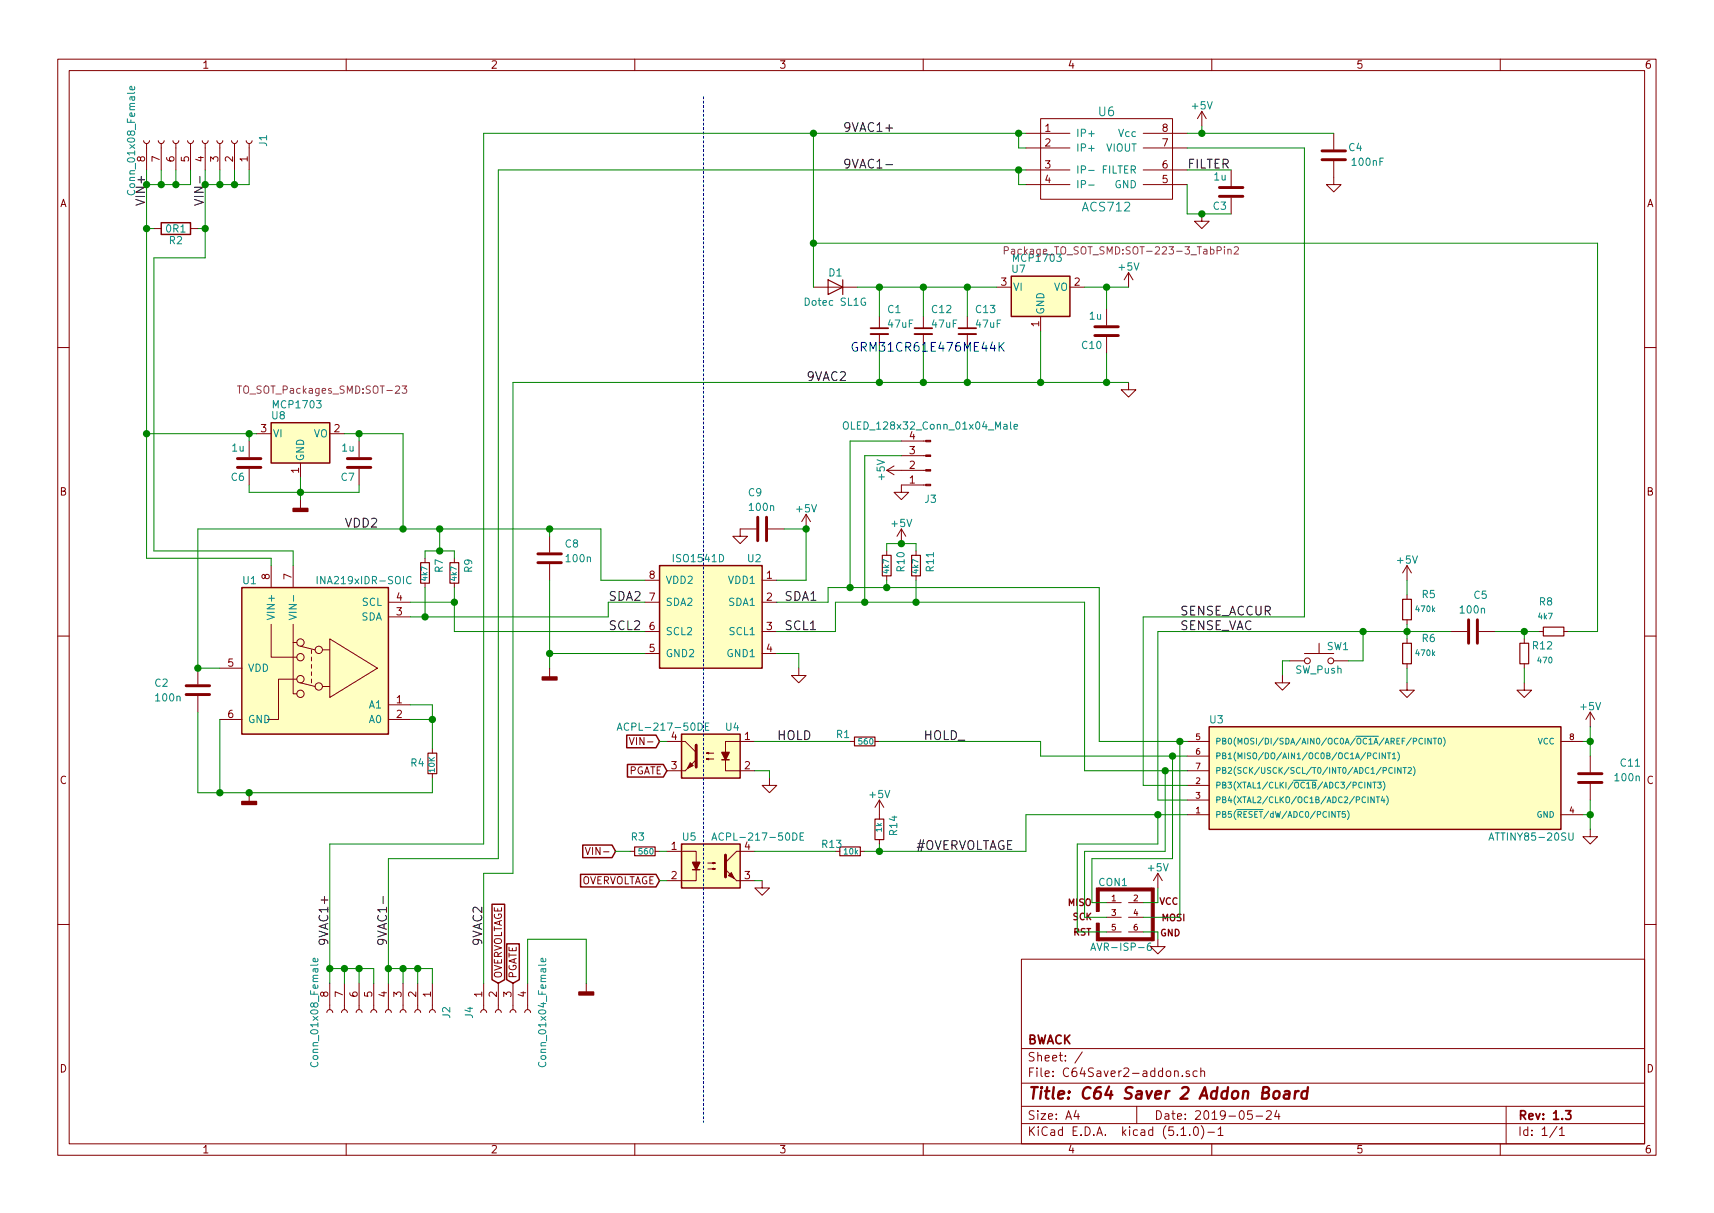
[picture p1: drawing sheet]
EESchema Schematic File Version 4
LIBS:C64Saver2-addon-cache
EELAYER 29 0
EELAYER END
$Descr A4 11693 8268
encoding utf-8
Sheet 1 1
Title "C64 Saver 2 Addon Board"
Date "2019-05-24"
Rev "1.3"
Comp "BWACK"
Comment1 ""
Comment2 ""
Comment3 ""
Comment4 ""
$EndDescr
Text GLabel 3400 6700 1    49   Input ~ 0
OVERVOLTAGE
Text GLabel 3500 6700 1    49   Input ~ 0
PGATE
$Comp
L Device:D D1
U 1 1
P 5700 1950
F 0 "D1" H 5700 2050 50  0000 C CNN
F 1 "Dotec SL1G" H 5700 1850 50  0000 C CNN
F 2 "Diodes_SMD:D_SOD-123" H 5700 1950 50  0001 C CNN
F 3 "" H 5700 1950 50  0001 C CNN
	1    5700 1950
	-1   0    0    -1  
$EndComp
$Comp
L C64Saver2-addon-rescue:SW_Push SW1
U 1 1
P 9000 4500
F 0 "SW1" H 9050 4600 50  0000 L CNN
F 1 "SW_Push" H 9000 4440 50  0000 C CNN
F 2 "Buttons_Switches_THT:SW_PUSH_6mm_h13mm" H 9000 4700 50  0001 C CNN
F 3 "" H 9000 4700 50  0001 C CNN
	1    9000 4500
	1    0    0    -1  
$EndComp
$Comp
L power:+5V #PWR01
U 1 1
P 5500 3600
F 0 "#PWR01" H 5500 3450 50  0001 C CNN
F 1 "+5V" H 5500 3740 50  0000 C CNN
F 2 "" H 5500 3600 50  0001 C CNN
F 3 "" H 5500 3600 50  0001 C CNN
	1    5500 3600
	1    0    0    -1  
$EndComp
$Comp
L C64Saver2-addon-rescue:Conn_01x04_Male J3
U 1 1
P 6350 3200
F 0 "J3" H 6350 3400 50  0000 C CNN
F 1 "OLED_128x32_Conn_01x04_Male" H 6350 2900 50  0000 C CNN
F 2 "Pin_Headers:Pin_Header_Straight_1x04_Pitch2.54mm" H 6350 3200 50  0001 C CNN
F 3 "" H 6350 3200 50  0001 C CNN
	1    6350 3200
	-1   0    0    1   
$EndComp
$Comp
L power:+5V #PWR02
U 1 1
P 6150 3200
F 0 "#PWR02" H 6150 3050 50  0001 C CNN
F 1 "+5V" H 6150 3340 50  0000 C CNN
F 2 "" H 6150 3200 50  0001 C CNN
F 3 "" H 6150 3200 50  0001 C CNN
	1    6150 3200
	0    -1   -1   0   
$EndComp
$Comp
L power:GND #PWR03
U 1 1
P 6150 3300
F 0 "#PWR03" H 6150 3050 50  0001 C CNN
F 1 "GND" H 6150 3150 50  0001 C CNN
F 2 "" H 6150 3300 50  0001 C CNN
F 3 "" H 6150 3300 50  0001 C CNN
	1    6150 3300
	1    0    0    -1  
$EndComp
$Comp
L Device:R_Small R1
U 1 1
P 5900 5050
F 0 "R1" V 5850 4850 50  0000 L CNN
F 1 "560" V 5900 5000 39  0000 L CNN
F 2 "Resistors_SMD:R_0603_HandSoldering" H 5900 5050 50  0001 C CNN
F 3 "" H 5900 5050 50  0001 C CNN
	1    5900 5050
	0    1    1    0   
$EndComp
$Comp
L ina219:INA219xIDR-SOIC U1
U 1 1
P 1900 4450
F 0 "U1" H 1650 4950 50  0000 L CNN
F 1 "INA219xIDR-SOIC" H 2150 4950 50  0000 L CNN
F 2 "Package_SO:SOIC-8_3.9x4.9mm_P1.27mm" H 2850 3900 50  0001 C CNN
F 3 "" H 2000 4100 50  0000 C CNN
	1    1900 4450
	1    0    0    -1  
$EndComp
$Comp
L Device:R R2
U 1 1
P 1200 1550
F 0 "R2" V 1280 1550 50  0000 C CNN
F 1 "0R1" V 1200 1550 50  0000 C CNN
F 2 "Resistors_SMD:R_2512_HandSoldering" V 1130 1550 50  0001 C CNN
F 3 "" H 1200 1550 50  0001 C CNN
	1    1200 1550
	0    1    1    0   
$EndComp
$Comp
L Device:C C2
U 1 1
P 1350 4700
F 0 "C2" H 1050 4750 50  0000 L CNN
F 1 "100n" H 1050 4650 50  0000 L CNN
F 2 "Capacitors_SMD:C_0603_HandSoldering" H 1388 4550 50  0001 C CNN
F 3 "" H 1350 4700 50  0001 C CNN
	1    1350 4700
	1    0    0    -1  
$EndComp
Text GLabel 4500 5050 0    49   Input ~ 0
VIN-
Text GLabel 4550 5250 0    49   Input ~ 0
PGATE
Text Label 5300 5050 0    60   ~ 0
HOLD
$Comp
L Device:R_Small R3
U 1 1
P 4400 5800
F 0 "R3" V 4300 5700 50  0000 L CNN
F 1 "560" V 4400 5750 39  0000 L CNN
F 2 "Resistors_SMD:R_0603_HandSoldering" H 4400 5800 50  0001 C CNN
F 3 "" H 4400 5800 50  0001 C CNN
	1    4400 5800
	0    1    1    0   
$EndComp
Text Label 6250 5800 0    60   ~ 0
#OVERVOLTAGE
$Comp
L iso1541d:ISO1541D U2
U 1 1
P 4850 4200
F 0 "U2" H 4500 4600 50  0000 L CNN
F 1 "ISO1541D" H 4750 4600 50  0000 L CNN
F 2 "Package_SO:SOIC-8_3.9x4.9mm_P1.27mm" H 4950 3800 50  0001 C CIN
F 3 "" H 4850 4200 50  0001 C CNN
	1    4850 4200
	-1   0    0    -1  
$EndComp
Text Label 4150 4100 0    60   ~ 0
SDA2
Text Label 4150 4300 0    60   ~ 0
SCL2
Text Label 5350 4100 0    60   ~ 0
SDA1
Text Label 5350 4300 0    60   ~ 0
SCL1
Text GLabel 4500 6000 0    49   Input ~ 0
OVERVOLTAGE
Text GLabel 4200 5800 0    49   Input ~ 0
VIN-
$Comp
L Device:R_Small R4
U 1 1
P 2950 5200
F 0 "R4" H 3000 5200 50  0000 L CNN
F 1 "10K" V 2950 5150 39  0000 L CNN
F 2 "Resistors_SMD:R_0603_HandSoldering" H 2950 5200 50  0001 C CNN
F 3 "" H 2950 5200 50  0001 C CNN
	1    2950 5200
	-1   0    0    1   
$EndComp
Text Label 1000 1400 1    60   ~ 0
VIN+
Text Label 1400 1400 1    60   ~ 0
VIN-
$Comp
L Device:R_Small R5
U 1 1
P 9600 4150
F 0 "R5" H 9400 4050 50  0000 L CNN
F 1 "470k" H 9400 4150 39  0000 L CNN
F 2 "Resistors_SMD:R_0603_HandSoldering" H 9600 4150 50  0001 C CNN
F 3 "" H 9600 4150 50  0001 C CNN
	1    9600 4150
	-1   0    0    1   
$EndComp
$Comp
L Device:R_Small R6
U 1 1
P 9600 4450
F 0 "R6" H 9400 4350 50  0000 L CNN
F 1 "470k" H 9400 4450 39  0000 L CNN
F 2 "Resistor_SMD:R_0603_1608Metric_Pad1.05x0.95mm_HandSolder" H 9600 4450 50  0001 C CNN
F 3 "" H 9600 4450 50  0001 C CNN
	1    9600 4450
	-1   0    0    1   
$EndComp
$Comp
L power:+5V #PWR04
U 1 1
P 9600 3950
F 0 "#PWR04" H 9600 3800 50  0001 C CNN
F 1 "+5V" H 9600 4090 50  0000 C CNN
F 2 "" H 9600 3950 50  0001 C CNN
F 3 "" H 9600 3950 50  0001 C CNN
	1    9600 3950
	1    0    0    -1  
$EndComp
$Comp
L Device:C C5
U 1 1
P 10050 4300
F 0 "C5" V 9800 4300 50  0000 L CNN
F 1 "100n" V 9900 4200 50  0000 L CNN
F 2 "Capacitors_SMD:C_0603_HandSoldering" H 10088 4150 50  0001 C CNN
F 3 "" H 10050 4300 50  0001 C CNN
	1    10050 4300
	0    1    1    0   
$EndComp
$Comp
L Device:R_Small R8
U 1 1
P 10600 4300
F 0 "R8" V 10800 4300 50  0000 L CNN
F 1 "4k7" V 10700 4300 39  0000 L CNN
F 2 "Resistors_SMD:R_0603_HandSoldering" H 10600 4300 50  0001 C CNN
F 3 "" H 10600 4300 50  0001 C CNN
	1    10600 4300
	0    -1   -1   0   
$EndComp
$Comp
L acs712:ACS712 U6
U 1 1
P 7550 1050
F 0 "U6" H 7550 1350 60  0000 C CNN
F 1 "ACS712" H 7550 700 60  0000 C CNN
F 2 "Package_SO:SOIC-8_3.9x4.9mm_P1.27mm" H 7550 1050 60  0001 C CNN
F 3 "" H 7550 1050 60  0001 C CNN
	1    7550 1050
	1    0    0    -1  
$EndComp
$Comp
L power:+5V #PWR05
U 1 1
P 8200 850
F 0 "#PWR05" H 8200 700 50  0001 C CNN
F 1 "+5V" H 8200 990 50  0000 C CNN
F 2 "" H 8200 850 50  0001 C CNN
F 3 "" H 8200 850 50  0001 C CNN
	1    8200 850 
	1    0    0    -1  
$EndComp
$Comp
L Device:C C3
U 1 1
P 8400 1300
F 0 "C3" H 8425 1400 50  0000 L CNN
F 1 "1u" H 8425 1200 50  0000 L CNN
F 2 "Capacitors_SMD:C_0603_HandSoldering" H 8438 1150 50  0001 C CNN
F 3 "" H 8400 1300 50  0001 C CNN
	1    8400 1300
	-1   0    0    1   
$EndComp
$Comp
L Device:C C4
U 1 1
P 9100 1050
F 0 "C4" H 8900 1000 50  0000 L CNN
F 1 "100nF" H 8750 1100 50  0000 L CNN
F 2 "Capacitors_SMD:C_0603_HandSoldering" H 9138 900 50  0001 C CNN
F 3 "" H 9100 1050 50  0001 C CNN
	1    9100 1050
	-1   0    0    1   
$EndComp
Text Label 8050 4300 0    60   ~ 0
SENSE_VAC
Text Label 8050 4200 0    60   ~ 0
SENSE_ACCUR
Text Label 5750 900  0    60   ~ 0
9VAC1+
Text Label 5750 1150 0    60   ~ 0
9VAC1-
Text Label 5500 2600 0    60   ~ 0
9VAC2
$Comp
L power:+5V #PWR06
U 1 1
P 7700 1950
F 0 "#PWR06" H 7700 1800 50  0001 C CNN
F 1 "+5V" H 7700 2090 50  0000 C CNN
F 2 "" H 7700 1950 50  0001 C CNN
F 3 "" H 7700 1950 50  0001 C CNN
	1    7700 1950
	1    0    0    -1  
$EndComp
$Comp
L Device:R_Small R10
U 1 1
P 6050 3850
F 0 "R10" V 5950 3750 50  0000 L CNN
F 1 "4k7" V 6050 3800 39  0000 L CNN
F 2 "Resistors_SMD:R_0603_HandSoldering" H 6050 3850 50  0001 C CNN
F 3 "" H 6050 3850 50  0001 C CNN
	1    6050 3850
	-1   0    0    1   
$EndComp
$Comp
L Device:R_Small R11
U 1 1
P 6250 3850
F 0 "R11" V 6150 3750 50  0000 L CNN
F 1 "4k7" V 6250 3800 39  0000 L CNN
F 2 "Resistors_SMD:R_0603_HandSoldering" H 6250 3850 50  0001 C CNN
F 3 "" H 6250 3850 50  0001 C CNN
	1    6250 3850
	-1   0    0    1   
$EndComp
$Comp
L power:+5V #PWR07
U 1 1
P 6150 3700
F 0 "#PWR07" H 6150 3550 50  0001 C CNN
F 1 "+5V" H 6150 3840 50  0000 C CNN
F 2 "" H 6150 3700 50  0001 C CNN
F 3 "" H 6150 3700 50  0001 C CNN
	1    6150 3700
	1    0    0    -1  
$EndComp
$Comp
L Device:R_Small R7
U 1 1
P 2900 3900
F 0 "R7" V 2800 3800 50  0000 L CNN
F 1 "4k7" V 2900 3850 39  0000 L CNN
F 2 "Resistors_SMD:R_0603_HandSoldering" H 2900 3900 50  0001 C CNN
F 3 "" H 2900 3900 50  0001 C CNN
	1    2900 3900
	-1   0    0    1   
$EndComp
$Comp
L Device:R_Small R9
U 1 1
P 3100 3900
F 0 "R9" V 3000 3800 50  0000 L CNN
F 1 "4k7" V 3100 3850 39  0000 L CNN
F 2 "Resistors_SMD:R_0603_HandSoldering" H 3100 3900 50  0001 C CNN
F 3 "" H 3100 3900 50  0001 C CNN
	1    3100 3900
	-1   0    0    1   
$EndComp
$Comp
L C64Saver2-addon-rescue:TLP291 U4
U 1 1
P 4850 5150
F 0 "U4" H 4650 5350 50  0000 L CNN
F 1 "ACPL-217-50DE" H 4850 5350 50  0000 L CNN
F 2 "Package_SO:SOIC-4_4.55x2.6mm_P1.27mm" H 4650 4950 50  0001 L CIN
F 3 "" H 4850 5150 50  0001 L CNN
	1    4850 5150
	-1   0    0    -1  
$EndComp
$Comp
L C64Saver2-addon-rescue:TLP291 U5
U 1 1
P 4850 5900
F 0 "U5" H 4650 6100 50  0000 L CNN
F 1 "ACPL-217-50DE" H 4850 6100 50  0000 L CNN
F 2 "Package_SO:SOIC-4_4.55x2.6mm_P1.27mm" H 4650 5700 50  0001 L CIN
F 3 "" H 4850 5900 50  0001 L CNN
	1    4850 5900
	1    0    0    -1  
$EndComp
$Comp
L Device:C C8
U 1 1
P 3750 3800
F 0 "C8" H 3850 3900 50  0000 L CNN
F 1 "100n" H 3850 3800 50  0000 L CNN
F 2 "Capacitors_SMD:C_0603_HandSoldering" H 3788 3650 50  0001 C CNN
F 3 "" H 3750 3800 50  0001 C CNN
	1    3750 3800
	1    0    0    -1  
$EndComp
$Comp
L Device:C C9
U 1 1
P 5200 3600
F 0 "C9" V 4950 3500 50  0000 L CNN
F 1 "100n" V 5050 3500 50  0000 L CNN
F 2 "Capacitors_SMD:C_0603_HandSoldering" H 5238 3450 50  0001 C CNN
F 3 "" H 5200 3600 50  0001 C CNN
	1    5200 3600
	0    1    1    0   
$EndComp
$Comp
L power:GNDD #PWR08
U 1 1
P 1700 5400
F 0 "#PWR08" H 1700 5150 50  0001 C CNN
F 1 "GNDD" H 1700 5275 50  0001 C CNN
F 2 "" H 1700 5400 50  0001 C CNN
F 3 "" H 1700 5400 50  0001 C CNN
	1    1700 5400
	1    0    0    -1  
$EndComp
$Comp
L power:GNDD #PWR09
U 1 1
P 3750 4550
F 0 "#PWR09" H 3750 4300 50  0001 C CNN
F 1 "GNDD" H 3750 4425 50  0001 C CNN
F 2 "" H 3750 4550 50  0001 C CNN
F 3 "" H 3750 4550 50  0001 C CNN
	1    3750 4550
	1    0    0    -1  
$EndComp
$Comp
L power:GND #PWR010
U 1 1
P 9600 4650
F 0 "#PWR010" H 9600 4400 50  0001 C CNN
F 1 "GND" H 9600 4500 50  0001 C CNN
F 2 "" H 9600 4650 50  0001 C CNN
F 3 "" H 9600 4650 50  0001 C CNN
	1    9600 4650
	1    0    0    -1  
$EndComp
$Comp
L power:GND #PWR011
U 1 1
P 8200 1450
F 0 "#PWR011" H 8200 1200 50  0001 C CNN
F 1 "GND" H 8200 1300 50  0001 C CNN
F 2 "" H 8200 1450 50  0001 C CNN
F 3 "" H 8200 1450 50  0001 C CNN
	1    8200 1450
	1    0    0    -1  
$EndComp
$Comp
L power:GND #PWR012
U 1 1
P 9100 1200
F 0 "#PWR012" H 9100 950 50  0001 C CNN
F 1 "GND" H 9100 1050 50  0001 C CNN
F 2 "" H 9100 1200 50  0001 C CNN
F 3 "" H 9100 1200 50  0001 C CNN
	1    9100 1200
	1    0    0    -1  
$EndComp
$Comp
L power:GND #PWR013
U 1 1
P 7700 2600
F 0 "#PWR013" H 7700 2350 50  0001 C CNN
F 1 "GND" H 7700 2450 50  0001 C CNN
F 2 "" H 7700 2600 50  0001 C CNN
F 3 "" H 7700 2600 50  0001 C CNN
	1    7700 2600
	1    0    0    -1  
$EndComp
$Comp
L power:GND #PWR014
U 1 1
P 5050 3600
F 0 "#PWR014" H 5050 3350 50  0001 C CNN
F 1 "GND" H 5050 3450 50  0001 C CNN
F 2 "" H 5050 3600 50  0001 C CNN
F 3 "" H 5050 3600 50  0001 C CNN
	1    5050 3600
	1    0    0    -1  
$EndComp
$Comp
L power:GND #PWR015
U 1 1
P 5450 4550
F 0 "#PWR015" H 5450 4300 50  0001 C CNN
F 1 "GND" H 5450 4400 50  0001 C CNN
F 2 "" H 5450 4550 50  0001 C CNN
F 3 "" H 5450 4550 50  0001 C CNN
	1    5450 4550
	1    0    0    -1  
$EndComp
$Comp
L power:GND #PWR016
U 1 1
P 5250 5300
F 0 "#PWR016" H 5250 5050 50  0001 C CNN
F 1 "GND" H 5250 5150 50  0001 C CNN
F 2 "" H 5250 5300 50  0001 C CNN
F 3 "" H 5250 5300 50  0001 C CNN
	1    5250 5300
	1    0    0    -1  
$EndComp
$Comp
L power:GND #PWR017
U 1 1
P 5200 6000
F 0 "#PWR017" H 5200 5750 50  0001 C CNN
F 1 "GND" H 5200 5850 50  0001 C CNN
F 2 "" H 5200 6000 50  0001 C CNN
F 3 "" H 5200 6000 50  0001 C CNN
	1    5200 6000
	1    0    0    -1  
$EndComp
Text Label 2250 6450 1    60   ~ 0
9VAC1+
Text Label 2650 6450 1    60   ~ 0
9VAC1-
Text Label 3300 6450 1    60   ~ 0
9VAC2
$Comp
L C64Saver2-addon-rescue:MCP1700-5002E_SOT23 U8
U 1 1
P 2050 2950
F 0 "U8" H 1900 3075 50  0000 C CNN
F 1 "MCP1703" H 1850 3150 50  0000 L CNN
F 2 "TO_SOT_Packages_SMD:SOT-23" H 2200 3250 50  0000 C CNN
F 3 "" H 2050 2950 50  0001 C CNN
	1    2050 2950
	1    0    0    -1  
$EndComp
$Comp
L power:GNDD #PWR018
U 1 1
P 2050 3400
F 0 "#PWR018" H 2050 3150 50  0001 C CNN
F 1 "GNDD" H 2050 3275 50  0001 C CNN
F 2 "" H 2050 3400 50  0001 C CNN
F 3 "" H 2050 3400 50  0001 C CNN
	1    2050 3400
	1    0    0    -1  
$EndComp
$Comp
L Device:C C6
U 1 1
P 1700 3150
F 0 "C6" H 1725 3250 50  0000 L CNN
F 1 "1u" H 1725 3050 50  0000 L CNN
F 2 "Capacitors_SMD:C_0603_HandSoldering" H 1738 3000 50  0001 C CNN
F 3 "" H 1700 3150 50  0001 C CNN
	1    1700 3150
	-1   0    0    1   
$EndComp
$Comp
L Device:C C7
U 1 1
P 2450 3150
F 0 "C7" H 2475 3250 50  0000 L CNN
F 1 "1u" H 2475 3050 50  0000 L CNN
F 2 "Capacitors_SMD:C_0603_HandSoldering" H 2488 3000 50  0001 C CNN
F 3 "" H 2450 3150 50  0001 C CNN
	1    2450 3150
	-1   0    0    1   
$EndComp
$Comp
L C64Saver2-addon-rescue:MCP1700-5002E_SOT23 U7
U 1 1
P 7100 1950
F 0 "U7" H 6950 2075 50  0000 C CNN
F 1 "MCP1703" H 6900 2150 50  0000 L CNN
F 2 "Package_TO_SOT_SMD:SOT-223-3_TabPin2" H 7650 2200 50  0000 C CNN
F 3 "" H 7100 1950 50  0001 C CNN
	1    7100 1950
	1    0    0    -1  
$EndComp
$Comp
L Device:C C10
U 1 1
P 7550 2250
F 0 "C10" H 7575 2350 50  0000 L CNN
F 1 "1u" H 7575 2150 50  0000 L CNN
F 2 "Capacitors_SMD:C_0603_HandSoldering" H 7588 2100 50  0001 C CNN
F 3 "" H 7550 2250 50  0001 C CNN
	1    7550 2250
	-1   0    0    1   
$EndComp
Text Label 2350 3600 0    60   ~ 0
VDD2
$Comp
L C64Saver2-addon-rescue:Conn_01x08_Female J1
U 1 1
P 1400 950
F 0 "J1" H 1400 1350 50  0000 C CNN
F 1 "Conn_01x08_Female" H 1400 450 50  0000 C CNN
F 2 "Pin_Headers:Pin_Header_Straight_1x08_Pitch2.54mm" H 1400 950 50  0001 C CNN
F 3 "" H 1400 950 50  0001 C CNN
	1    1400 950 
	0    1    -1   0   
$EndComp
$Comp
L C64Saver2-addon-rescue:Conn_01x08_Female J2
U 1 1
P 2650 6900
F 0 "J2" H 2650 7300 50  0000 C CNN
F 1 "Conn_01x08_Female" H 2650 6400 50  0000 C CNN
F 2 "Pin_Headers:Pin_Header_Straight_1x08_Pitch2.54mm" H 2650 6900 50  0001 C CNN
F 3 "" H 2650 6900 50  0001 C CNN
	1    2650 6900
	0    1    1    0   
$EndComp
$Comp
L C64Saver2-addon-rescue:Conn_01x04_Female J4
U 1 1
P 3400 6900
F 0 "J4" H 3400 7100 50  0000 C CNN
F 1 "Conn_01x04_Female" H 3400 6600 50  0000 C CNN
F 2 "Pin_Headers:Pin_Header_Straight_1x04_Pitch2.54mm" H 3400 6900 50  0001 C CNN
F 3 "" H 3400 6900 50  0001 C CNN
	1    3400 6900
	0    -1   1    0   
$EndComp
$Comp
L power:GNDD #PWR019
U 1 1
P 4000 6700
F 0 "#PWR019" H 4000 6450 50  0001 C CNN
F 1 "GNDD" H 4000 6575 50  0001 C CNN
F 2 "" H 4000 6700 50  0001 C CNN
F 3 "" H 4000 6700 50  0001 C CNN
	1    4000 6700
	1    0    0    -1  
$EndComp
$Comp
L C64Saver2-addon-rescue:ATTINY85-20SU U3
U 1 1
P 9450 5300
F 0 "U3" H 8300 5700 50  0000 C CNN
F 1 "ATTINY85-20SU" H 10450 4900 50  0000 C CNN
F 2 "Package_SO:SOIJ-8_5.3x5.3mm_P1.27mm" H 10400 5300 50  0001 C CIN
F 3 "" H 9450 5300 50  0001 C CNN
	1    9450 5300
	1    0    0    -1  
$EndComp
Text Label 6300 5050 0    60   ~ 0
HOLD_
$Comp
L Device:R_Small R12
U 1 1
P 10400 4450
F 0 "R12" H 10200 4400 50  0000 L CNN
F 1 "470" H 10200 4500 39  0000 L CNN
F 2 "Resistors_SMD:R_0603_HandSoldering" H 10400 4450 50  0001 C CNN
F 3 "" H 10400 4450 50  0001 C CNN
	1    10400 4450
	-1   0    0    1   
$EndComp
$Comp
L power:GND #PWR020
U 1 1
P 10400 4650
F 0 "#PWR020" H 10400 4400 50  0001 C CNN
F 1 "GND" H 10400 4500 50  0001 C CNN
F 2 "" H 10400 4650 50  0001 C CNN
F 3 "" H 10400 4650 50  0001 C CNN
	1    10400 4650
	1    0    0    -1  
$EndComp
Wire Wire Line
	4400 3950 4100 3950
Wire Wire Line
	3750 4450 4400 4450
Wire Wire Line
	5500 3600 5500 3950
Wire Wire Line
	5500 3950 5300 3950
Wire Wire Line
	5450 4450 5450 4550
Wire Wire Line
	5650 4000 5800 4000
Wire Wire Line
	5650 4000 5650 4100
Wire Wire Line
	5650 4100 5300 4100
Wire Wire Line
	5700 4100 5900 4100
Wire Wire Line
	5700 4100 5700 4300
Wire Wire Line
	5700 4300 5300 4300
Wire Wire Line
	5900 3100 5900 4100
Wire Wire Line
	6150 3000 5800 3000
Wire Wire Line
	5800 3000 5800 4000
Wire Wire Line
	6150 3100 5900 3100
Wire Wire Line
	1000 1150 1000 1250
Wire Wire Line
	1000 1550 1050 1550
Wire Wire Line
	1350 4550 1500 4550
Connection ~ 1350 4550
Wire Wire Line
	2950 4800 2950 4900
Wire Wire Line
	2950 4900 2800 4900
Wire Notes Line
	4800 650  4800 7650
Wire Wire Line
	5800 5050 5150 5050
Wire Wire Line
	5150 5250 5250 5250
Wire Wire Line
	5250 5250 5250 5300
Wire Wire Line
	4550 6000 4500 6000
Wire Wire Line
	4550 5800 4500 5800
Wire Wire Line
	4200 5800 4300 5800
Wire Wire Line
	5150 6000 5200 6000
Wire Wire Line
	2950 5400 2950 5300
Connection ~ 2950 4900
Wire Wire Line
	2950 4800 2800 4800
Wire Wire Line
	1350 5400 1500 5400
Wire Wire Line
	5450 4450 5300 4450
Wire Wire Line
	10900 1650 10900 4300
Wire Wire Line
	3300 900  5550 900 
Wire Wire Line
	7000 1000 6950 1000
Wire Wire Line
	6950 1000 6950 900 
Connection ~ 6950 900 
Wire Wire Line
	3400 1150 6950 1150
Wire Wire Line
	8100 1450 8200 1450
Wire Wire Line
	8100 1450 8100 1250
Wire Wire Line
	8400 1150 8100 1150
Connection ~ 8200 1450
Wire Wire Line
	7800 4200 8900 4200
Wire Wire Line
	3300 900  3300 5750
Wire Wire Line
	3400 1150 3400 5850
Wire Wire Line
	2250 5750 2250 6600
Wire Wire Line
	3300 5750 2250 5750
Wire Wire Line
	8100 900  8200 900 
Wire Wire Line
	8900 4200 8900 1000
Wire Wire Line
	8900 1000 8100 1000
Connection ~ 6950 1150
Wire Wire Line
	7000 1250 6950 1250
Wire Wire Line
	6950 1250 6950 1150
Wire Wire Line
	3500 5950 3500 2600
Wire Wire Line
	3500 2600 6000 2600
Wire Wire Line
	5850 1950 6000 1950
Wire Wire Line
	7100 2250 7100 2600
Connection ~ 7100 2600
Wire Wire Line
	7400 1950 7550 1950
Connection ~ 5800 4000
Connection ~ 5900 4100
Wire Wire Line
	10900 4300 10700 4300
Wire Wire Line
	9600 4250 9600 4300
Connection ~ 9600 4300
Wire Wire Line
	9600 4050 9600 3950
Wire Wire Line
	9600 4550 9600 4650
Wire Wire Line
	6050 4000 6050 3950
Wire Wire Line
	6250 3700 6250 3750
Wire Wire Line
	6050 3700 6150 3700
Wire Wire Line
	6050 3700 6050 3750
Wire Wire Line
	2900 3800 2900 3750
Wire Wire Line
	2900 3750 3000 3750
Wire Wire Line
	3100 3750 3100 3800
Wire Wire Line
	4500 5050 4550 5050
Wire Wire Line
	5350 3600 5500 3600
Connection ~ 5500 3600
Connection ~ 1700 5400
Wire Wire Line
	1350 5400 1350 4850
Wire Wire Line
	1500 4900 1500 5400
Connection ~ 1500 5400
Wire Wire Line
	4100 3950 4100 3600
Connection ~ 3000 3750
Connection ~ 3000 3600
Wire Wire Line
	3750 3950 3750 4450
Wire Wire Line
	3750 3600 3750 3650
Connection ~ 3750 3600
Connection ~ 3750 4450
Wire Wire Line
	6250 3950 6250 4100
Connection ~ 6250 4100
Connection ~ 6050 4000
Connection ~ 6150 3700
Wire Wire Line
	1850 3850 1850 3800
Wire Wire Line
	2000 3750 2000 3850
Wire Wire Line
	1400 1550 1350 1550
Wire Wire Line
	1850 3800 1000 3800
Connection ~ 1000 1550
Wire Wire Line
	1050 3750 2000 3750
Connection ~ 1400 1550
Wire Wire Line
	4100 3600 3750 3600
Wire Wire Line
	1350 3600 1350 4550
Wire Wire Line
	2050 3250 2050 3350
Wire Wire Line
	2450 3000 2450 2950
Connection ~ 2450 2950
Connection ~ 2050 3350
Wire Wire Line
	1000 2950 1700 2950
Connection ~ 1700 2950
Wire Wire Line
	2450 3350 2450 3300
Wire Wire Line
	1700 3350 2050 3350
Wire Wire Line
	1700 3350 1700 3300
Wire Wire Line
	1050 1750 1050 3750
Wire Wire Line
	1400 1750 1050 1750
Wire Wire Line
	1400 1150 1400 1250
Wire Wire Line
	1700 2950 1700 3000
Connection ~ 2750 3600
Wire Wire Line
	2750 2950 2750 3600
Wire Wire Line
	2350 2950 2450 2950
Wire Wire Line
	3000 3600 3000 3750
Wire Wire Line
	5550 900  5550 1650
Connection ~ 5550 900 
Wire Wire Line
	10900 1650 5550 1650
Connection ~ 5550 1650
Wire Wire Line
	7550 2100 7550 1950
Connection ~ 7550 1950
Wire Wire Line
	7550 2400 7550 2600
Connection ~ 7550 2600
Wire Wire Line
	1000 1250 1100 1250
Wire Wire Line
	1100 1250 1100 1150
Connection ~ 1000 1250
Wire Wire Line
	1200 1250 1200 1150
Connection ~ 1100 1250
Wire Wire Line
	1300 1250 1300 1150
Connection ~ 1200 1250
Wire Wire Line
	1400 1250 1500 1250
Wire Wire Line
	1500 1250 1500 1150
Connection ~ 1400 1250
Wire Wire Line
	1600 1250 1600 1150
Connection ~ 1500 1250
Wire Wire Line
	1700 1250 1700 1150
Connection ~ 1600 1250
Wire Wire Line
	3400 5850 2650 5850
Wire Wire Line
	2650 5850 2650 6600
Wire Wire Line
	2350 6700 2350 6600
Wire Wire Line
	2250 6600 2350 6600
Connection ~ 2250 6600
Wire Wire Line
	2450 6600 2450 6700
Connection ~ 2350 6600
Wire Wire Line
	2550 6600 2550 6700
Connection ~ 2450 6600
Wire Wire Line
	2750 6700 2750 6600
Wire Wire Line
	2650 6600 2750 6600
Connection ~ 2650 6600
Wire Wire Line
	2850 6600 2850 6700
Connection ~ 2750 6600
Wire Wire Line
	2950 6600 2950 6700
Connection ~ 2850 6600
Wire Wire Line
	3500 5950 3300 5950
Wire Wire Line
	3300 5950 3300 6700
Wire Wire Line
	4000 6700 4000 6400
Wire Wire Line
	4000 6400 3600 6400
Wire Wire Line
	3600 6400 3600 6700
Wire Wire Line
	6000 5050 7100 5050
Wire Wire Line
	7800 4200 7800 5350
Wire Wire Line
	7800 5350 8100 5350
Wire Wire Line
	10400 4350 10400 4300
Connection ~ 10400 4300
Wire Wire Line
	10400 4650 10400 4550
Wire Wire Line
	10200 4300 10400 4300
Wire Wire Line
	7900 4300 9300 4300
Wire Wire Line
	7400 5250 7950 5250
Wire Wire Line
	7400 4100 7400 5250
Wire Wire Line
	7500 5050 8050 5050
Wire Wire Line
	7500 4000 7500 5050
Wire Wire Line
	7000 5800 7000 5550
Wire Wire Line
	7000 5550 7900 5550
Wire Wire Line
	9200 4500 9300 4500
Wire Wire Line
	9300 4500 9300 4300
Connection ~ 9300 4300
Wire Wire Line
	8800 4500 8750 4500
Wire Wire Line
	8750 4500 8750 4600
$Comp
L power:GND #PWR021
U 1 1
P 8750 4600
F 0 "#PWR021" H 8750 4350 50  0001 C CNN
F 1 "GND" H 8750 4450 50  0001 C CNN
F 2 "" H 8750 4600 50  0001 C CNN
F 3 "" H 8750 4600 50  0001 C CNN
	1    8750 4600
	1    0    0    -1  
$EndComp
$Comp
L Device:C C11
U 1 1
P 10850 5300
F 0 "C11" H 10500 5200 50  0000 L CNN
F 1 "100n" H 10500 5300 50  0000 L CNN
F 2 "Capacitors_SMD:C_0603_HandSoldering" H 10888 5150 50  0001 C CNN
F 3 "" H 10850 5300 50  0001 C CNN
	1    10850 5300
	-1   0    0    1   
$EndComp
$Comp
L power:+5V #PWR022
U 1 1
P 10850 4950
F 0 "#PWR022" H 10850 4800 50  0001 C CNN
F 1 "+5V" H 10850 5090 50  0000 C CNN
F 2 "" H 10850 4950 50  0001 C CNN
F 3 "" H 10850 4950 50  0001 C CNN
	1    10850 4950
	1    0    0    -1  
$EndComp
$Comp
L power:GND #PWR023
U 1 1
P 10850 5650
F 0 "#PWR023" H 10850 5400 50  0001 C CNN
F 1 "GND" H 10850 5500 50  0001 C CNN
F 2 "" H 10850 5650 50  0001 C CNN
F 3 "" H 10850 5650 50  0001 C CNN
	1    10850 5650
	1    0    0    -1  
$EndComp
Wire Wire Line
	10850 5450 10850 5550
Wire Wire Line
	10800 5550 10850 5550
Connection ~ 10850 5550
Wire Wire Line
	10850 4950 10850 5050
Wire Wire Line
	10800 5050 10850 5050
Connection ~ 10850 5050
$Comp
L C64Saver2-addon-rescue:AVR-ISP-6 CON1
U 1 1
P 7700 6250
F 0 "CON1" H 7595 6490 50  0000 C CNN
F 1 "AVR-ISP-6" H 7435 6020 50  0000 L BNN
F 2 "Pin_Headers:Pin_Header_Straight_2x03_Pitch2.00mm" V 7180 6290 50  0001 C CNN
F 3 "" H 7675 6250 50  0001 C CNN
	1    7700 6250
	1    0    0    -1  
$EndComp
$Comp
L power:GND #PWR024
U 1 1
P 7900 6400
F 0 "#PWR024" H 7900 6150 50  0001 C CNN
F 1 "GND" H 7900 6250 50  0001 C CNN
F 2 "" H 7900 6400 50  0001 C CNN
F 3 "" H 7900 6400 50  0001 C CNN
	1    7900 6400
	1    0    0    -1  
$EndComp
Wire Wire Line
	7900 6400 7900 6350
Wire Wire Line
	7900 6350 7800 6350
$Comp
L power:+5V #PWR025
U 1 1
P 7900 6050
F 0 "#PWR025" H 7900 5900 50  0001 C CNN
F 1 "+5V" H 7900 6190 50  0000 C CNN
F 2 "" H 7900 6050 50  0001 C CNN
F 3 "" H 7900 6050 50  0001 C CNN
	1    7900 6050
	1    0    0    -1  
$EndComp
Wire Wire Line
	7900 6050 7900 6150
Wire Wire Line
	7900 6150 7800 6150
Wire Wire Line
	7800 6250 8050 6250
Wire Wire Line
	8050 6250 8050 5050
Connection ~ 8050 5050
Wire Wire Line
	7550 6150 7450 6150
Wire Wire Line
	7450 6150 7450 5850
Wire Wire Line
	7450 5850 8000 5850
Wire Wire Line
	8000 5850 8000 5150
Wire Wire Line
	7550 6250 7400 6250
Wire Wire Line
	7400 6250 7400 5800
Wire Wire Line
	7400 5800 7950 5800
Wire Wire Line
	7950 5800 7950 5250
Connection ~ 7950 5250
Wire Wire Line
	7550 6350 7350 6350
Wire Wire Line
	7350 6350 7350 5750
Wire Wire Line
	7350 5750 7900 5750
Wire Wire Line
	7900 5750 7900 5550
Connection ~ 7900 5550
Wire Wire Line
	8200 850  8200 900 
Connection ~ 8200 900 
Text Label 8100 1150 0    60   ~ 0
FILTER
$Comp
L Device:R_Small R13
U 1 1
P 5800 5800
F 0 "R13" V 5750 5600 50  0000 L CNN
F 1 "10k" V 5800 5750 39  0000 L CNN
F 2 "Resistors_SMD:R_0603_HandSoldering" H 5800 5800 50  0001 C CNN
F 3 "" H 5800 5800 50  0001 C CNN
	1    5800 5800
	0    1    1    0   
$EndComp
$Comp
L Device:R_Small R14
U 1 1
P 6000 5650
F 0 "R14" V 5900 5550 50  0000 L CNN
F 1 "1k" V 6000 5600 39  0000 L CNN
F 2 "Resistors_SMD:R_0603_HandSoldering" H 6000 5650 50  0001 C CNN
F 3 "" H 6000 5650 50  0001 C CNN
	1    6000 5650
	-1   0    0    1   
$EndComp
$Comp
L power:+5V #PWR026
U 1 1
P 6000 5550
F 0 "#PWR026" H 6000 5400 50  0001 C CNN
F 1 "+5V" H 6000 5690 50  0000 C CNN
F 2 "" H 6000 5550 50  0001 C CNN
F 3 "" H 6000 5550 50  0001 C CNN
	1    6000 5550
	1    0    0    -1  
$EndComp
Wire Wire Line
	5900 5800 6000 5800
Wire Wire Line
	5700 5800 5150 5800
Wire Wire Line
	6000 5750 6000 5800
Connection ~ 6000 5800
Wire Wire Line
	4400 4100 4150 4100
Wire Wire Line
	2800 4100 3100 4100
Wire Wire Line
	4150 4100 4150 4200
Wire Wire Line
	4150 4200 2900 4200
Wire Wire Line
	3100 4000 3100 4100
Wire Wire Line
	3100 4300 4400 4300
Connection ~ 1000 2950
Wire Wire Line
	2900 4000 2900 4200
Connection ~ 2900 4200
Connection ~ 3100 4100
Wire Wire Line
	7100 5150 8000 5150
Wire Wire Line
	7100 5050 7100 5150
Connection ~ 8000 5150
Wire Wire Line
	8100 5450 7900 5450
Wire Wire Line
	7900 5450 7900 4300
Wire Wire Line
	2950 4900 2950 5100
Wire Wire Line
	6950 900  7000 900 
Wire Wire Line
	8200 1450 8400 1450
Wire Wire Line
	6950 1150 7000 1150
Wire Wire Line
	7100 2600 7550 2600
Wire Wire Line
	5800 4000 6050 4000
Wire Wire Line
	5900 4100 6250 4100
Wire Wire Line
	9600 4300 9600 4350
Wire Wire Line
	9600 4300 9900 4300
Wire Wire Line
	1700 5400 2950 5400
Wire Wire Line
	1500 5400 1700 5400
Wire Wire Line
	3000 3750 3100 3750
Wire Wire Line
	3000 3600 2750 3600
Wire Wire Line
	3750 3600 3000 3600
Wire Wire Line
	3750 4450 3750 4550
Wire Wire Line
	6250 4100 7400 4100
Wire Wire Line
	6050 4000 7500 4000
Wire Wire Line
	6150 3700 6250 3700
Wire Wire Line
	1000 1550 1000 2950
Wire Wire Line
	1400 1550 1400 1750
Wire Wire Line
	2450 2950 2750 2950
Wire Wire Line
	2050 3350 2050 3400
Wire Wire Line
	2050 3350 2450 3350
Wire Wire Line
	1700 2950 1750 2950
Wire Wire Line
	2750 3600 1350 3600
Wire Wire Line
	5550 900  6950 900 
Wire Wire Line
	5550 1650 5550 1950
Wire Wire Line
	7550 1950 7700 1950
Wire Wire Line
	7550 2600 7700 2600
Wire Wire Line
	1000 1250 1000 1550
Wire Wire Line
	1100 1250 1200 1250
Wire Wire Line
	1200 1250 1300 1250
Wire Wire Line
	1400 1250 1400 1550
Wire Wire Line
	1500 1250 1600 1250
Wire Wire Line
	1600 1250 1700 1250
Wire Wire Line
	2250 6600 2250 6700
Wire Wire Line
	2350 6600 2450 6600
Wire Wire Line
	2450 6600 2550 6600
Wire Wire Line
	2650 6600 2650 6700
Wire Wire Line
	2750 6600 2850 6600
Wire Wire Line
	2850 6600 2950 6600
Wire Wire Line
	10400 4300 10500 4300
Wire Wire Line
	9300 4300 9600 4300
Wire Wire Line
	10850 5550 10850 5650
Wire Wire Line
	10850 5050 10850 5150
Wire Wire Line
	8050 5050 8100 5050
Wire Wire Line
	7950 5250 8100 5250
Wire Wire Line
	7900 5550 8100 5550
Wire Wire Line
	8200 900  9100 900 
Wire Wire Line
	6000 5800 7000 5800
Wire Wire Line
	1000 2950 1000 3800
Wire Wire Line
	2900 4200 2800 4200
Wire Wire Line
	3100 4100 3100 4300
Wire Wire Line
	8000 5150 8100 5150
$Comp
L Device:C_Small C1
U 1 1
P 6000 2250
F 0 "C1" H 6050 2400 50  0000 L CNN
F 1 "47uF" H 6050 2300 50  0000 L CNN
F 2 "Capacitor_SMD:C_1206_3216Metric" H 6000 2250 50  0001 C CNN
F 3 "~" H 6000 2250 50  0001 C CNN
	1    6000 2250
	1    0    0    -1  
$EndComp
$Comp
L Device:C_Small C12
U 1 1
P 6300 2250
F 0 "C12" H 6350 2400 50  0000 L CNN
F 1 "47uF" H 6350 2300 50  0000 L CNN
F 2 "Capacitor_SMD:C_1206_3216Metric" H 6300 2250 50  0001 C CNN
F 3 "~" H 6300 2250 50  0001 C CNN
	1    6300 2250
	1    0    0    -1  
$EndComp
$Comp
L Device:C_Small C13
U 1 1
P 6600 2250
F 0 "C13" H 6650 2400 50  0000 L CNN
F 1 "47uF" H 6650 2300 50  0000 L CNN
F 2 "Capacitor_SMD:C_1206_3216Metric" H 6600 2250 50  0001 C CNN
F 3 "~" H 6600 2250 50  0001 C CNN
	1    6600 2250
	1    0    0    -1  
$EndComp
Wire Wire Line
	6000 2150 6000 1950
Connection ~ 6000 1950
Wire Wire Line
	6000 1950 6300 1950
Wire Wire Line
	6000 2350 6000 2600
Connection ~ 6000 2600
Wire Wire Line
	6000 2600 6300 2600
Wire Wire Line
	6300 2150 6300 1950
Connection ~ 6300 1950
Wire Wire Line
	6300 2350 6300 2600
Connection ~ 6300 2600
Wire Wire Line
	6300 2600 6600 2600
Wire Wire Line
	6300 1950 6600 1950
Wire Wire Line
	6600 2150 6600 1950
Connection ~ 6600 1950
Wire Wire Line
	6600 1950 6800 1950
Wire Wire Line
	6600 2350 6600 2600
Connection ~ 6600 2600
Wire Wire Line
	6600 2600 7100 2600
Text Notes 5800 2400 0    60   ~ 0
GRM31CR61E476ME44K
$EndSCHEMATC
